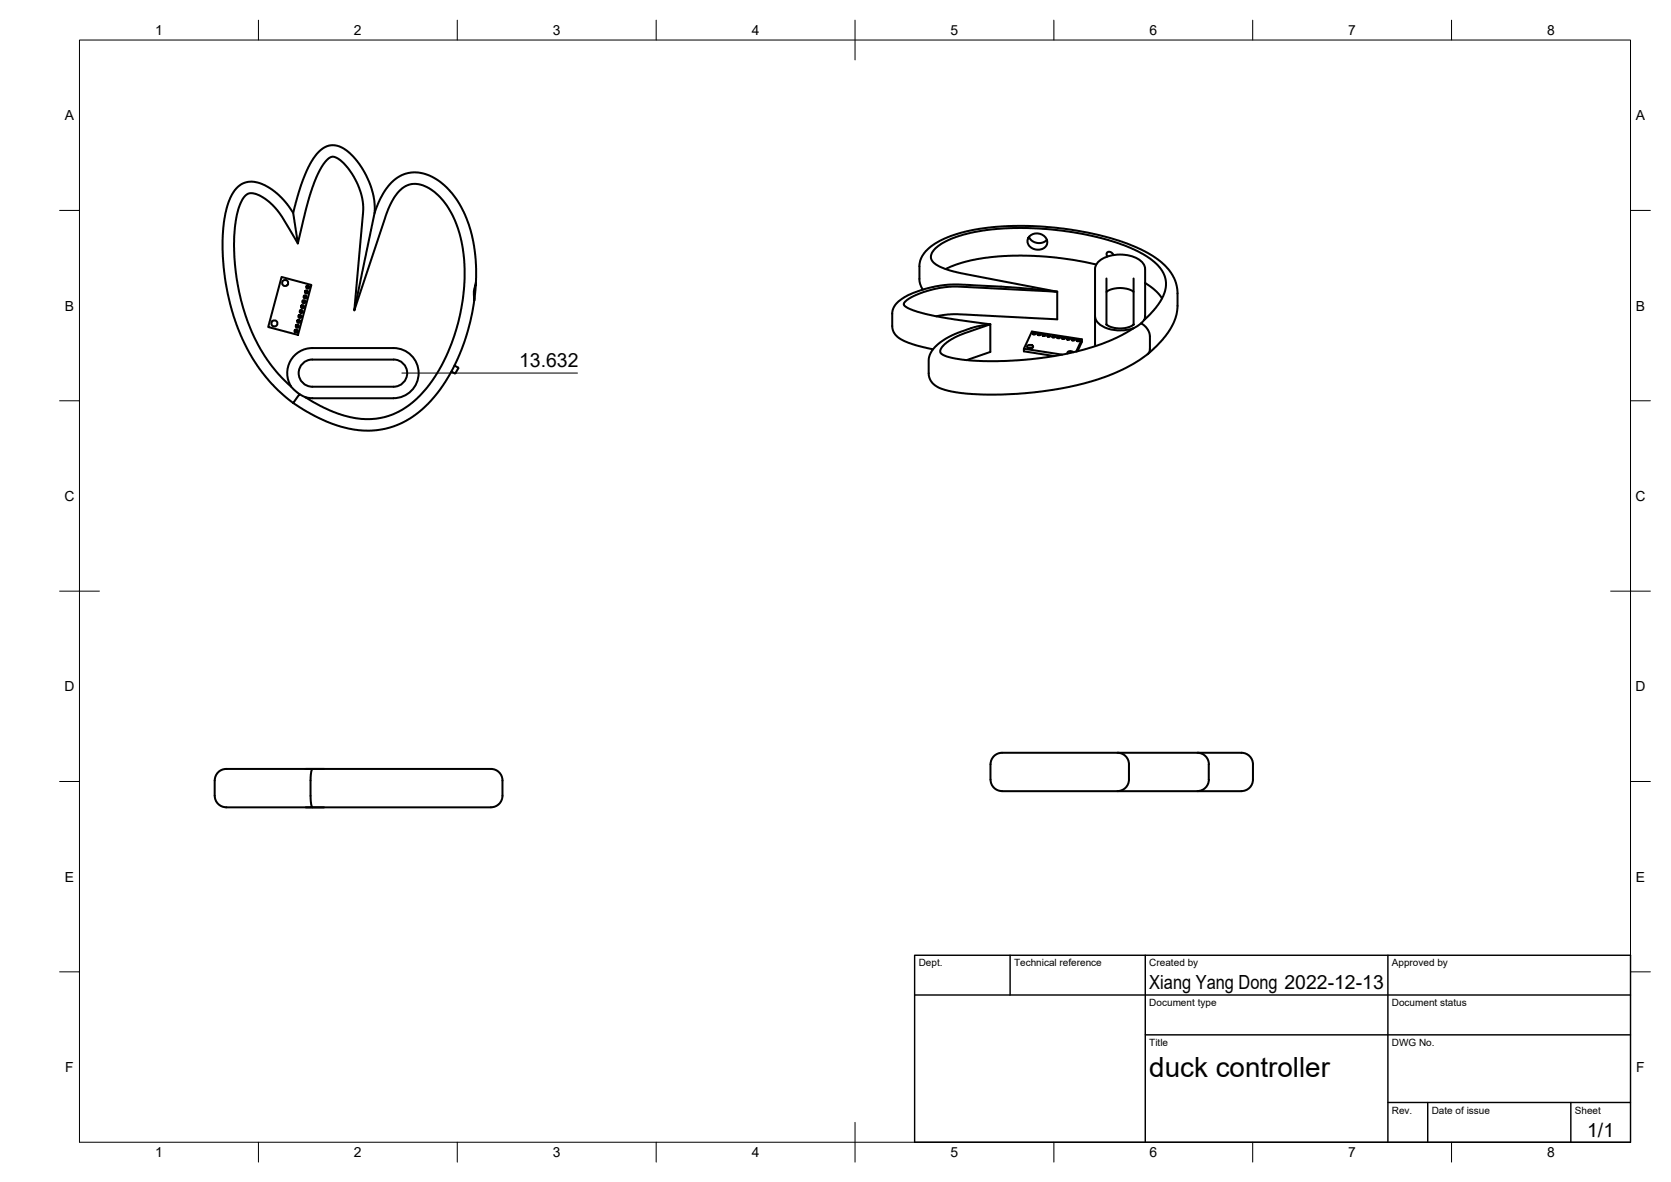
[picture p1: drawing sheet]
<svg xmlns="http://www.w3.org/2000/svg" width="420mm" height="297mm" viewBox="0 0 420 297" stroke-linecap="round" stroke-linejoin="round" font-family="sans-serif">
<!-- layer: Visible -->
<g fill="none" stroke="#000" stroke-width=".51">
<path d="M73.7 53.5l-1.2-1.9-1.7-1.9-1.2-1.1-2.3-1.6-1.8-.9-1.7-.4h-1.5l-1.1 .3-1.2 .8-.9 .9-.8 1.3-.8 1.7-1 4.1-.5 5.4 .2 7 .7 4.9 1.4 6 2.3 6.3 2.7 5.3 2.7 4 4 4.5 3.7 3.1M94.2 53.5l1.2-3.2 1.7-2.8 1.5-1.8 2-1.5 2-.7 2.6-.1 2.2 .5 2.8 1.4 2.3 2 2.3 2.8 1.8 3.2 1.3 3.2 1 3.7 .6 3.8 .2 3.5v3.5M258.7 59.5l.8 1.1 1.4 .5 1.5-.2 .8-.6M258.7 59.5l.9-.6 .9-.2 1.5 .2 .7 .6a1.95 1.95 0 0 1 .3 2.4 1.95 1.95 0 0 1-2.2 .8l-1-.2-.7-.4a1.78 1.78 0 0 1-.4-2.6zM70.8 69.6l7.5 2-3.4 12.6-7.5-2zM74.9 61.2l2.6-10.8 2-5.8 1.2-2.4 1.1-1.6 1-.9 1.1-.3 1.2 .5 1.1 .9 2.3 2.9 1.8 3.4 .9 3.8 .1 2.3-2.2 24.8 8.5-25.5 1-2 1.3-1.9 1.2-1.3 1.2-.7 1.2-.3 1.1-.1 1.2 .2 1.5 .6 1.5 .9 1.4 1.2 1.9 2.3 1.7 2.8 1.5 3.5 .9 3.7 .6 5v4.6l-.5 4.5-1.1 5.5-1.6 5.3-2.1 4.6-2.1 3.7-2.3 3.1-3.2 3.3-2.8 2-2.8 1.3-3.6 .9-2.8 .1-3.8-.5-3.4-.9-4.2-1.9-3.7-2.1M74.9 61.2l-4.4-7.3-1.4-1.8-1.6-1.5-2.1-1.4-1.6-.6-1.4 .1-1 .8-1.1 2.1-.8 2.6-.6 5.8v4.5l.3 3.4 .6 3.6 .8 4.1 1.9 5.9 1.3 3.1 1.7 3.2 1.7 2.6 2.2 2.9 3.8 3.8M74.9 61.2l-1.2-7.7 2-7.1 1.5-3.6 1.9-3.5 2-2 .9-.5 1.3-.3h1l1.4 .4 1.6 1 1.5 1.4 2.5 3.3 1.9 4.1 .7 2.4 .3 2.1v2.4l-5.1 24.4M119.3 75.5l-1.1 5.4-1.3 4.7-1.7 4.2-2.2 4.5-2.7 4.1-2.7 3.1-2.8 2.5-2.7 1.8-3 1.3-3 .8-3.3 .3-3.8-.2-3.3-.8-3.4-1.2-4.1-2-4.5-2.7M119.7 71l-.4 4.5-.2-2.2zM232.1 72.8a4.8 4.8 0 0 1-.9-2.7v-3.5l.5-1.9 1.1-1.6 2.2-1.8 3.2-1.6 4.3-1.4 3.6-.8 6.4-.6 5.9-.1 6.7 .4 5.4 .7 5.9 1.2 5 1.4 4.5 1.7 3.6 1.9 2.8 2.1a10.1 10.1 0 0 1 3.8 7.5l-.1 4.4-.9 3.1-1.3 2.2-1.5 1.9-3.7 3.6M235.4 79.5l2.8-.5h2.6l25 1.2v-6.9l-25.9-5-3.6-1.3-1.3-.8-.8-1-.1-.7 .2-1 1.2-1.3 2.3-1.6 3.4-1.3 3.7-1 4.3-.6 5.6-.4h3.5l9 .7 4.9 .8 4.7 1 3.6 1.1 3.9 1.4 3 1.6 2.3 1.5 1.4 1.2 1.4 1.9 .6 1.6 .1 1.9-.5 1.9-1.1 2.1-1.4 1.9-2.5 2.5"/>
<path d="M275.3 79.4a4.4 4.4 0 0 0 4 3.4l1.7 .2h1.6l2.4-.5M275.3 67.6l.1 19.4M275.3 67.6a3.9 3.9 0 0 1 3.2-3.1 9.3 9.3 0 0 1 8.6 1.3l.7 1.2 .1 .6M275.7 66.5l-5.9-1.2-4.2-.6-5.6-.4-5.2-.1-5.6 .4-4.5 .7-4.2 1.1-2.7 1.2M278.2 73.3l1.3-.6 2-.3 2.2 .3 1.3 .6M278.2 70v11.6M280 64.1l-.6-.7-.8-.1-.4 .5 .3 .7M285 70v11.6M287.9 67.6v12.6M287.9 79.4l-.2 1M287.9 71.1l2.9 2.2 1.4 1.7M73.2 97.1l2.1 1.9"/>
<path d="M73.2 97.1a6.3 6.3 0 0 1 5.3-9.6h20.5a6.3 6.3 0 0 1 6.3 6.3 6.3 6.3 0 0 1-6.3 6.3h-20.5l-1.7-.3M76.8 99.9l-.9-.5a.53 .53 0 0 0-.6-.3 .53 .53 0 0 0-.4 .5l-1.2 1.7M78.5 90.4h20.5M78.5 90.3a3.4 3.4 0 0 0-3.4 3.5 3.4 3.4 0 0 0 3.4 3.4h20.5a3.4 3.4 0 0 0 3.4-3.4 3.4 3.4 0 0 0-3.4-3.5M113.5 93.4l.8 .4M114.3 91.8l.9 .6M115.2 92.4l-.7 1.4h-.2M234.6 87.8l-4.5-1.1-2.7-1-1.8-1.1-.9-1.1-.4-1.4v-3.5l.2-.9 .5-.9 .8-1 2.5-1.6 3.2-1.3 2.8-.7 3.1-.6 2.2-.1 15.7 .8 10.5 1-24.5-1.3-2.6 .1-2.7 .3-3.8 1-3.1 1.3-1.5 1.1-.4 .7 .8 .8 1.7 .7 3 .9 5.8 1.1 10.5 1.5v6.9l-5.9 2.1M257.5 87.6v.7l7.6 1.2M258.5 86.8l.5-.1a.6 .6 0 0 1 .8 .5l-.8 .4a.6 .6 0 0 1-.7-.6zM258.5 87.4h1M259.7 83.8l.3-.2 .4 .2"/>
<path d="M259.7 83.8l.4-.2 .3 .3-.5 .2zM259.9 83.7l.4 .1-.4 .1zM260.9 84l.4-.2 .4 .2M260.9 84l.5-.2 .2 .3-.4 .1zM261.1 83.9l.4 .1-.4 .1zM262.1 84.2l.4-.2 .4 .2M262.1 84.2l.5-.2 .3 .3-.5 .1zM262.3 84.1l.4 .1-.4 .1zM263.3 84.4l.4-.2 .4 .2M263.3 84.4l.5-.2 .3 .3-.5 .1zM263.6 84.3l.4 .1-.4 .1zM264.6 84.6l.4-.2 .3 .2"/>
<path d="M264.6 84.5l.5-.1 .2 .3-.4 .1zM264.8 84.5l.4 .1-.4 .1zM265.8 84.8l.4-.2 .4 .2M265.8 84.7l.5-.1 .3 .2-.5 .2zM266 84.7l.4 .1-.4 .1zM267 85l.4-.2 .4 .2M267 84.9l.5-.1 .3 .2-.5 .2zM267.2 84.9l.5 .1-.5 .1zM268.2 85.2l.4-.3 .4 .3M268.3 85.1l.4-.1 .3 .2-.5 .2zM268.5 85.1l.4 .1-.4 .1zM269.5 85.4l.4-.3 .4 .3"/>
<path d="M269.5 85.3l.5-.2 .2 .3-.4 .2zM269.7 85.3l.4 .1-.4 .1zM269.9 88.5a.81 .81 0 0 0-.9-.3 .81 .81 0 0 0-.6 .6M270.6 88.4l1.4-3.1-12.5-2-2 4.3 9.6 1.5M270.7 85.6l.4-.3 .4 .3M270.7 85.5l.5-.2 .3 .3-.5 .2zM270.9 85.5l.4 .1h-.4zM272 85.3v.6l-1.1 2.4M278.2 81.5l1.4 .8 1.7 .2 2.4-.2 1.4-.8M287.7 80.4l-.8 .9 1.2 .8 .9 1.6 .1 4-.2 .8a34 34 0 0 1-12 6.6l-4.2 1.2-3.8 .9-8.9 1.4-8.2 .6h-4.6l-4.6-.3-5-.9-1.8-.7-1.2-.9-.7-.9-.3-1.1-.1-4.2 .4-1.2 .8-1.3 1.4-1.4 1.8-1.2 3.7-1.8 3.5-1.1 2-.4 1.9-.3-6.5 2.2-3.3 1.6-1.6 1.1-.8 .9-.4 .8 .2 .7 1.1 .7 1.9 .5 6 .7h7.9l9.4-.9 8-1.5 6-1.8 5.3-2.4 4.7-2.8M76.9 193.2h4.5M78.5 193.2h-21.4a3 3 0 0 0-3.1 2.9v3.9a2.93 2.93 0 0 0 2.9 2.9"/>
<path d="M249 192.1l.1 3.8a3.2 3.2 0 0 0 3.3 2.9h59.4a3.1 3.1 0 0 0 3.2-2.9v-3.8M249.1 192.1a3.2 3.2 0 0 1 3.3-2.9h59.4a3.1 3.1 0 0 1 3.2 2.9M281 189.2a2.89 2.89 0 0 1 2.9 2.9M283.9 192.1v3.8a2.89 2.89 0 0 1-2.9 2.9M301.1 189.2a2.89 2.89 0 0 1 2.9 2.9M303.9 192.1l.1 3.8a2.89 2.89 0 0 1-2.9 2.9M56.9 202.9h66.5M78.5 202.9h2.9M123.5 202.9a2.89 2.89 0 0 0 2.8-2.9v-3.9a3.2 3.2 0 0 0-3.4-2.9h-43.8a.9 .9 0 0 0-.9 1.3l-.1 6.3 .1 1.3 .3 .8h-1.6"/>
<circle cx="71.7" cy="71.1" r=".77"/>
<circle cx="75.4" cy="79.5" r=".24"/>
<circle cx="75.4" cy="79.5" r=".39"/>
<circle cx="75.7" cy="78.3" r=".24"/>
<circle cx="75.7" cy="78.3" r=".39"/>
<circle cx="76.1" cy="77.1" r=".24"/>
<circle cx="76.1" cy="77.1" r=".39"/>
<circle cx="76.4" cy="75.8" r=".24"/>
<circle cx="76.4" cy="75.8" r=".39"/>
<circle cx="76.7" cy="74.6" r=".24"/>
<circle cx="76.7" cy="74.6" r=".39"/>
<circle cx="77.1" cy="73.4" r=".24"/>
<circle cx="77.1" cy="73.4" r=".39"/>
<circle cx="77.4" cy="72.2" r=".24"/>
<circle cx="77.4" cy="72.2" r=".39"/>
<circle cx="69" cy="81.3" r=".77"/>
<circle cx="74.4" cy="83.2" r=".24"/>
<circle cx="74.4" cy="83.2" r=".39"/>
<circle cx="74.8" cy="82" r=".24"/>
<circle cx="74.8" cy="82" r=".39"/>
<circle cx="75.1" cy="80.7" r=".24"/>
<circle cx="75.1" cy="80.7" r=".39"/>
</g>
<!-- layer: BORDER -->
<g fill="none" stroke="#000" stroke-width=".25">
<path d="M20 10.1h390v276.9h-390zM65 5.1v5M115 5.1v5M165 5.1v5M215 5.1v10M265 5.1v5M315 5.1v5M365 5.1v5M15 52.9h5M410 52.9h5M15 100.7h5M410 100.7h5"/>
<path d="M15 148.6h10M405 148.6h10M15 196.4h5M410 196.4h5M15 244.2h5M410 244.2h5M65 287v5M115 287v5M165 287v5M215 282.1v9.9M265 287v5M315 287v5"/>
<path d="M365 287v5"/>
</g>
<!-- layer: TITLEBLOCK -->
<path d="M230 240.1h180v46.9h-180zM230 250h180M254 240.1v9.9M288 240.1v46.9M349 240.1v46.9M288 260.1h122M349 277.1h61M359 277.1v9.9M395 277.1v9.9" fill="none" stroke="#000" stroke-width=".36"/>
<!-- layer: FD_Dimensions -->
<path d="M101 93.8h44.2" fill="none" stroke="#000" stroke-width=".25"/>
<text font-size="7" x="289" y="270.6">duck controller</text>
<g font-size="4.9">
<text x="130.5" y="92.3">13.632</text>
<text x="289" y="248.5">Xiang Yang Dong 2022-12-13</text>
<text x="399.1" y="285.7">1/1</text>
</g>
<g font-size="3.5">
<text x="39" y="8.8">1</text>
<text x="89" y="8.8">2</text>
<text x="139" y="8.8">3</text>
<text x="189" y="8.8">4</text>
<text x="239" y="8.8">5</text>
<text x="289" y="8.8">6</text>
<text x="339" y="8.8">7</text>
<text x="389" y="8.8">8</text>
<text x="16.3" y="30.2">A</text>
<text x="411.3" y="30.2">A</text>
<text x="16.3" y="78">B</text>
<text x="411.3" y="78">B</text>
<text x="16.2" y="125.9">C</text>
<text x="411.2" y="125.9">C</text>
<text x="16.2" y="173.7">D</text>
<text x="411.2" y="173.7">D</text>
<text x="16.3" y="221.6">E</text>
<text x="411.3" y="221.6">E</text>
<text x="16.4" y="269.4">F</text>
<text x="411.4" y="269.4">F</text>
<text x="39" y="290.8">1</text>
<text x="89" y="290.8">2</text>
<text x="139" y="290.8">3</text>
<text x="189" y="290.8">4</text>
<text x="239" y="290.8">5</text>
<text x="289" y="290.8">6</text>
<text x="339" y="290.8">7</text>
<text x="389" y="290.8">8</text>
</g>
<g font-size="2.5">
<text x="231" y="242.9">Dept.</text>
<text x="255" y="242.9">Technical reference</text>
<text x="289" y="242.9">Created by</text>
<text x="350" y="242.9">Approved by</text>
<text x="289" y="252.8">Document type</text>
<text x="350" y="252.8">Document status</text>
<text x="289" y="262.9">Title</text>
<text x="350" y="262.9">DWG No.</text>
<text x="350" y="279.9">Rev.</text>
<text x="360" y="279.9">Date of issue</text>
<text x="396" y="279.9">Sheet</text>
</g>
</svg>
